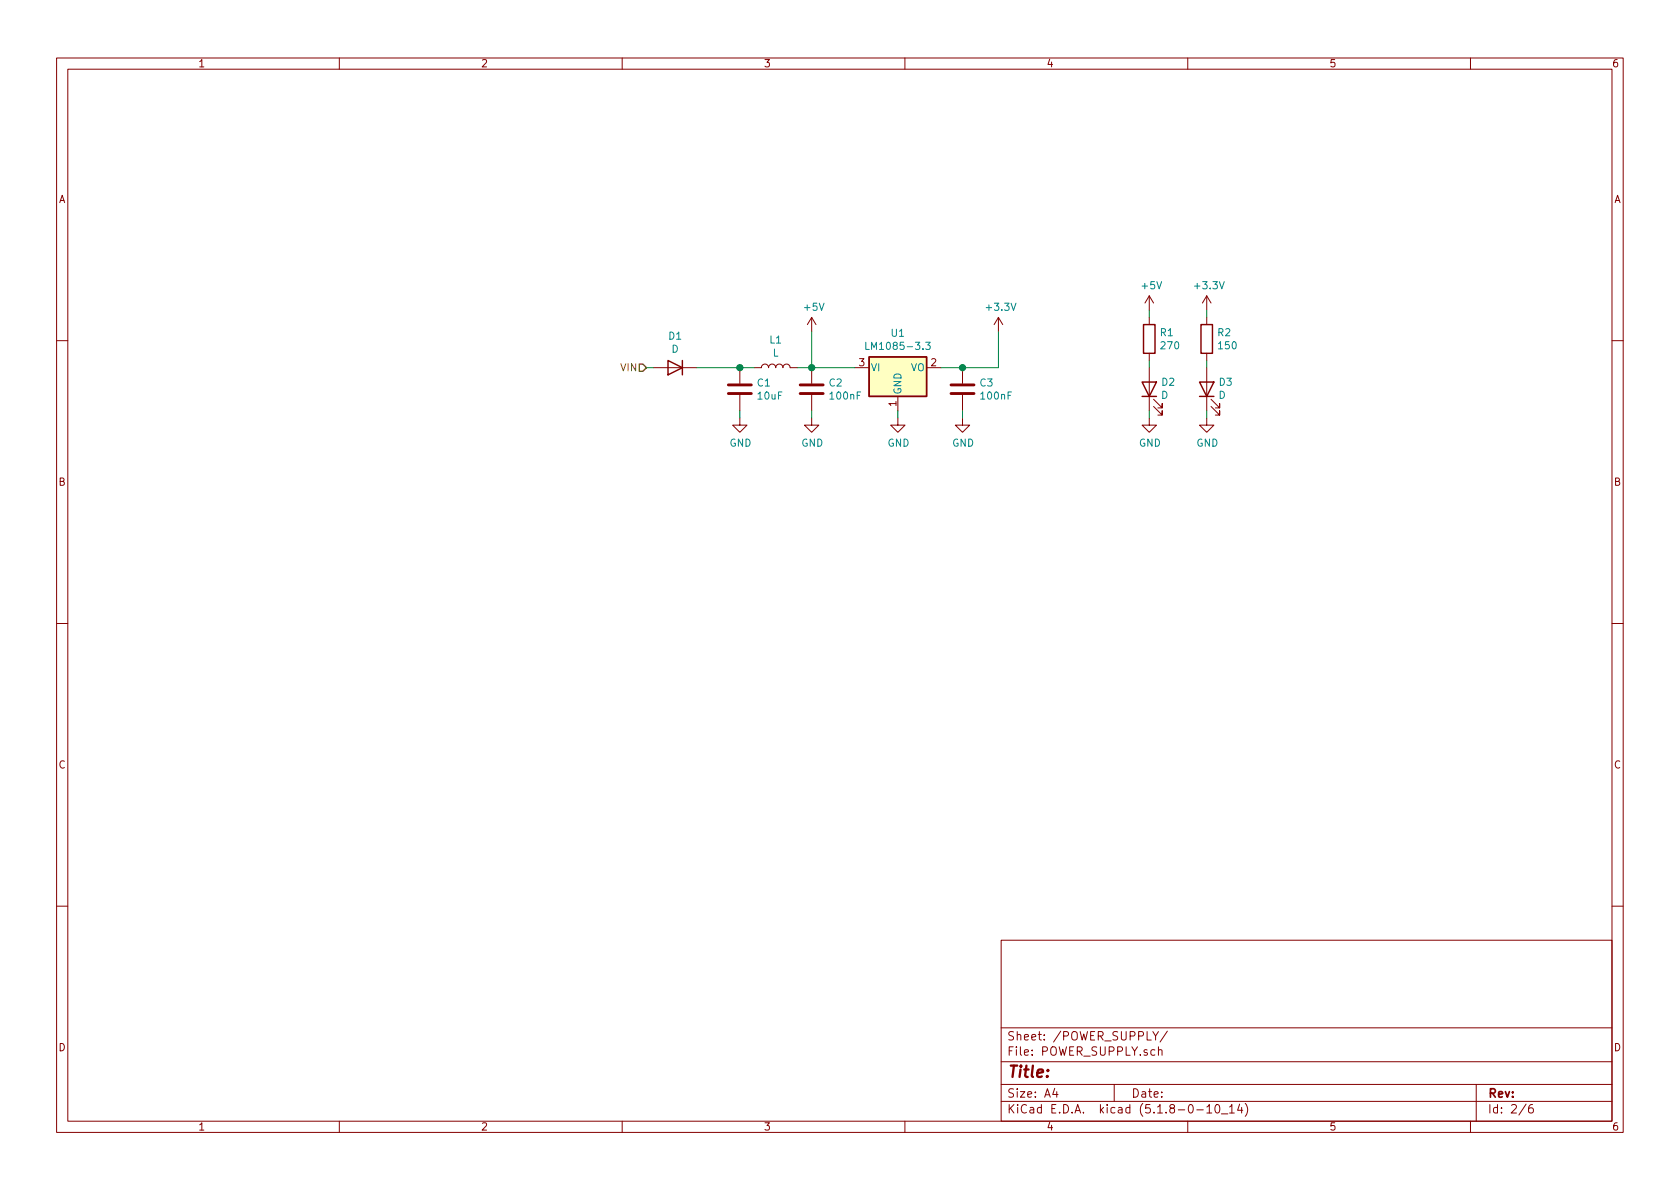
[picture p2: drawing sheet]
EESchema Schematic File Version 4
EELAYER 30 0
EELAYER END
$Descr A4 11693 8268
encoding utf-8
Sheet 2 6
Title ""
Date ""
Rev ""
Comp ""
Comment1 ""
Comment2 ""
Comment3 ""
Comment4 ""
$EndDescr
Text HLabel 4500 2550 0    50   Input ~ 0
VIN
Wire Wire Line
	4850 2550 5150 2550
$Comp
L Device:L L1
U 1 1
P 5400 2550
F 0 "L1" V 5590 2550 50  0000 C CNN
F 1 "L" V 5499 2550 50  0000 C CNN
F 2 "Inductor_SMD:L_0805_2012Metric" H 5400 2550 50  0001 C CNN
F 3 "~" H 5400 2550 50  0001 C CNN
	1    5400 2550
	0    -1   -1   0   
$EndComp
$Comp
L Device:C C1
U 1 1
P 5150 2700
F 0 "C1" H 5265 2746 50  0000 L CNN
F 1 "10uF" H 5265 2655 50  0000 L CNN
F 2 "Capacitor_SMD:C_1206_3216Metric" H 5188 2550 50  0001 C CNN
F 3 "~" H 5150 2700 50  0001 C CNN
	1    5150 2700
	1    0    0    -1  
$EndComp
$Comp
L power:GND #PWR02
U 1 1
P 5150 2900
F 0 "#PWR02" H 5150 2650 50  0001 C CNN
F 1 "GND" H 5155 2727 50  0000 C CNN
F 2 "" H 5150 2900 50  0001 C CNN
F 3 "" H 5150 2900 50  0001 C CNN
	1    5150 2900
	1    0    0    -1  
$EndComp
$Comp
L Device:C C2
U 1 1
P 5650 2700
F 0 "C2" H 5765 2746 50  0000 L CNN
F 1 "100nF" H 5765 2655 50  0000 L CNN
F 2 "Capacitor_SMD:C_0603_1608Metric" H 5688 2550 50  0001 C CNN
F 3 "~" H 5650 2700 50  0001 C CNN
	1    5650 2700
	1    0    0    -1  
$EndComp
Wire Wire Line
	5650 2550 5650 2300
Wire Wire Line
	6550 2550 6700 2550
$Comp
L Device:C C3
U 1 1
P 6700 2700
F 0 "C3" H 6815 2746 50  0000 L CNN
F 1 "100nF" H 6815 2655 50  0000 L CNN
F 2 "Capacitor_SMD:C_0603_1608Metric" H 6738 2550 50  0001 C CNN
F 3 "~" H 6700 2700 50  0001 C CNN
	1    6700 2700
	1    0    0    -1  
$EndComp
$Comp
L power:GND #PWR04
U 1 1
P 5650 2900
F 0 "#PWR04" H 5650 2650 50  0001 C CNN
F 1 "GND" H 5655 2727 50  0000 C CNN
F 2 "" H 5650 2900 50  0001 C CNN
F 3 "" H 5650 2900 50  0001 C CNN
	1    5650 2900
	1    0    0    -1  
$EndComp
$Comp
L power:GND #PWR06
U 1 1
P 6700 2900
F 0 "#PWR06" H 6700 2650 50  0001 C CNN
F 1 "GND" H 6705 2727 50  0000 C CNN
F 2 "" H 6700 2900 50  0001 C CNN
F 3 "" H 6700 2900 50  0001 C CNN
	1    6700 2900
	1    0    0    -1  
$EndComp
$Comp
L Device:R R1
U 1 1
P 8000 2350
F 0 "R1" H 8070 2396 50  0000 L CNN
F 1 "270" H 8070 2305 50  0000 L CNN
F 2 "Resistor_SMD:R_0603_1608Metric" V 7930 2350 50  0001 C CNN
F 3 "~" H 8000 2350 50  0001 C CNN
	1    8000 2350
	1    0    0    -1  
$EndComp
$Comp
L Device:LED D2
U 1 1
P 8000 2700
F 0 "D2" V 8046 2620 50  0000 R CNN
F 1 "D" V 7955 2620 50  0000 R CNN
F 2 "Capacitor_SMD:C_0603_1608Metric" H 8000 2700 50  0001 C CNN
F 3 "~" H 8000 2700 50  0001 C CNN
	1    8000 2700
	0    -1   -1   0   
$EndComp
$Comp
L power:GND #PWR09
U 1 1
P 8000 2900
F 0 "#PWR09" H 8000 2650 50  0001 C CNN
F 1 "GND" H 8005 2727 50  0000 C CNN
F 2 "" H 8000 2900 50  0001 C CNN
F 3 "" H 8000 2900 50  0001 C CNN
	1    8000 2900
	1    0    0    -1  
$EndComp
Connection ~ 6700 2550
$Comp
L power:+3.3V #PWR07
U 1 1
P 6950 2300
F 0 "#PWR07" H 6950 2150 50  0001 C CNN
F 1 "+3.3V" H 6965 2473 50  0000 C CNN
F 2 "" H 6950 2300 50  0001 C CNN
F 3 "" H 6950 2300 50  0001 C CNN
	1    6950 2300
	1    0    0    -1  
$EndComp
$Comp
L power:+5V #PWR03
U 1 1
P 5650 2300
F 0 "#PWR03" H 5650 2150 50  0001 C CNN
F 1 "+5V" H 5665 2473 50  0000 C CNN
F 2 "" H 5650 2300 50  0001 C CNN
F 3 "" H 5650 2300 50  0001 C CNN
	1    5650 2300
	1    0    0    -1  
$EndComp
Wire Wire Line
	6950 2550 6950 2300
Wire Wire Line
	5550 2550 5650 2550
Connection ~ 5150 2550
Wire Wire Line
	5150 2550 5250 2550
Connection ~ 5650 2550
$Comp
L Device:R R2
U 1 1
P 8400 2350
F 0 "R2" H 8470 2396 50  0000 L CNN
F 1 "150" H 8470 2305 50  0000 L CNN
F 2 "Resistor_SMD:R_0603_1608Metric" V 8330 2350 50  0001 C CNN
F 3 "~" H 8400 2350 50  0001 C CNN
	1    8400 2350
	1    0    0    -1  
$EndComp
$Comp
L power:GND #PWR011
U 1 1
P 8400 2900
F 0 "#PWR011" H 8400 2650 50  0001 C CNN
F 1 "GND" H 8405 2727 50  0000 C CNN
F 2 "" H 8400 2900 50  0001 C CNN
F 3 "" H 8400 2900 50  0001 C CNN
	1    8400 2900
	1    0    0    -1  
$EndComp
Wire Wire Line
	8000 2500 8000 2550
Wire Wire Line
	8400 2500 8400 2550
Wire Wire Line
	8000 2850 8000 2900
Wire Wire Line
	8400 2850 8400 2900
$Comp
L Device:LED D3
U 1 1
P 8400 2700
F 0 "D3" V 8446 2620 50  0000 R CNN
F 1 "D" V 8355 2620 50  0000 R CNN
F 2 "Capacitor_SMD:C_0603_1608Metric" H 8400 2700 50  0001 C CNN
F 3 "~" H 8400 2700 50  0001 C CNN
	1    8400 2700
	0    -1   -1   0   
$EndComp
$Comp
L power:+3.3V #PWR010
U 1 1
P 8400 2150
F 0 "#PWR010" H 8400 2000 50  0001 C CNN
F 1 "+3.3V" H 8415 2323 50  0000 C CNN
F 2 "" H 8400 2150 50  0001 C CNN
F 3 "" H 8400 2150 50  0001 C CNN
	1    8400 2150
	1    0    0    -1  
$EndComp
$Comp
L power:+5V #PWR08
U 1 1
P 8000 2150
F 0 "#PWR08" H 8000 2000 50  0001 C CNN
F 1 "+5V" H 8015 2323 50  0000 C CNN
F 2 "" H 8000 2150 50  0001 C CNN
F 3 "" H 8000 2150 50  0001 C CNN
	1    8000 2150
	1    0    0    -1  
$EndComp
Wire Wire Line
	8000 2150 8000 2200
Wire Wire Line
	8400 2150 8400 2200
$Comp
L Regulator_Linear:LM1085-3.3 U1
U 1 1
P 6250 2550
F 0 "U1" H 6250 2792 50  0000 C CNN
F 1 "LM1085-3.3" H 6250 2701 50  0000 C CNN
F 2 "Package_TO_SOT_SMD:SOT-23" H 6250 2800 50  0001 C CIN
F 3 "http://www.ti.com/lit/ds/symlink/lm1085.pdf" H 6250 2550 50  0001 C CNN
	1    6250 2550
	1    0    0    -1  
$EndComp
Wire Wire Line
	5650 2550 5950 2550
Wire Wire Line
	6700 2550 6950 2550
$Comp
L Device:D D1
U 1 1
P 4700 2550
F 0 "D1" H 4700 2333 50  0000 C CNN
F 1 "D" H 4700 2424 50  0000 C CNN
F 2 "Diode_SMD:D_1206_3216Metric" H 4700 2550 50  0001 C CNN
F 3 "~" H 4700 2550 50  0001 C CNN
	1    4700 2550
	-1   0    0    1   
$EndComp
Wire Wire Line
	4500 2550 4550 2550
Wire Wire Line
	5650 2850 5650 2900
Wire Wire Line
	5150 2850 5150 2900
$Comp
L power:GND #PWR05
U 1 1
P 6250 2900
F 0 "#PWR05" H 6250 2650 50  0001 C CNN
F 1 "GND" H 6255 2727 50  0000 C CNN
F 2 "" H 6250 2900 50  0001 C CNN
F 3 "" H 6250 2900 50  0001 C CNN
	1    6250 2900
	1    0    0    -1  
$EndComp
Wire Wire Line
	6250 2900 6250 2850
Wire Wire Line
	6700 2850 6700 2900
$EndSCHEMATC
